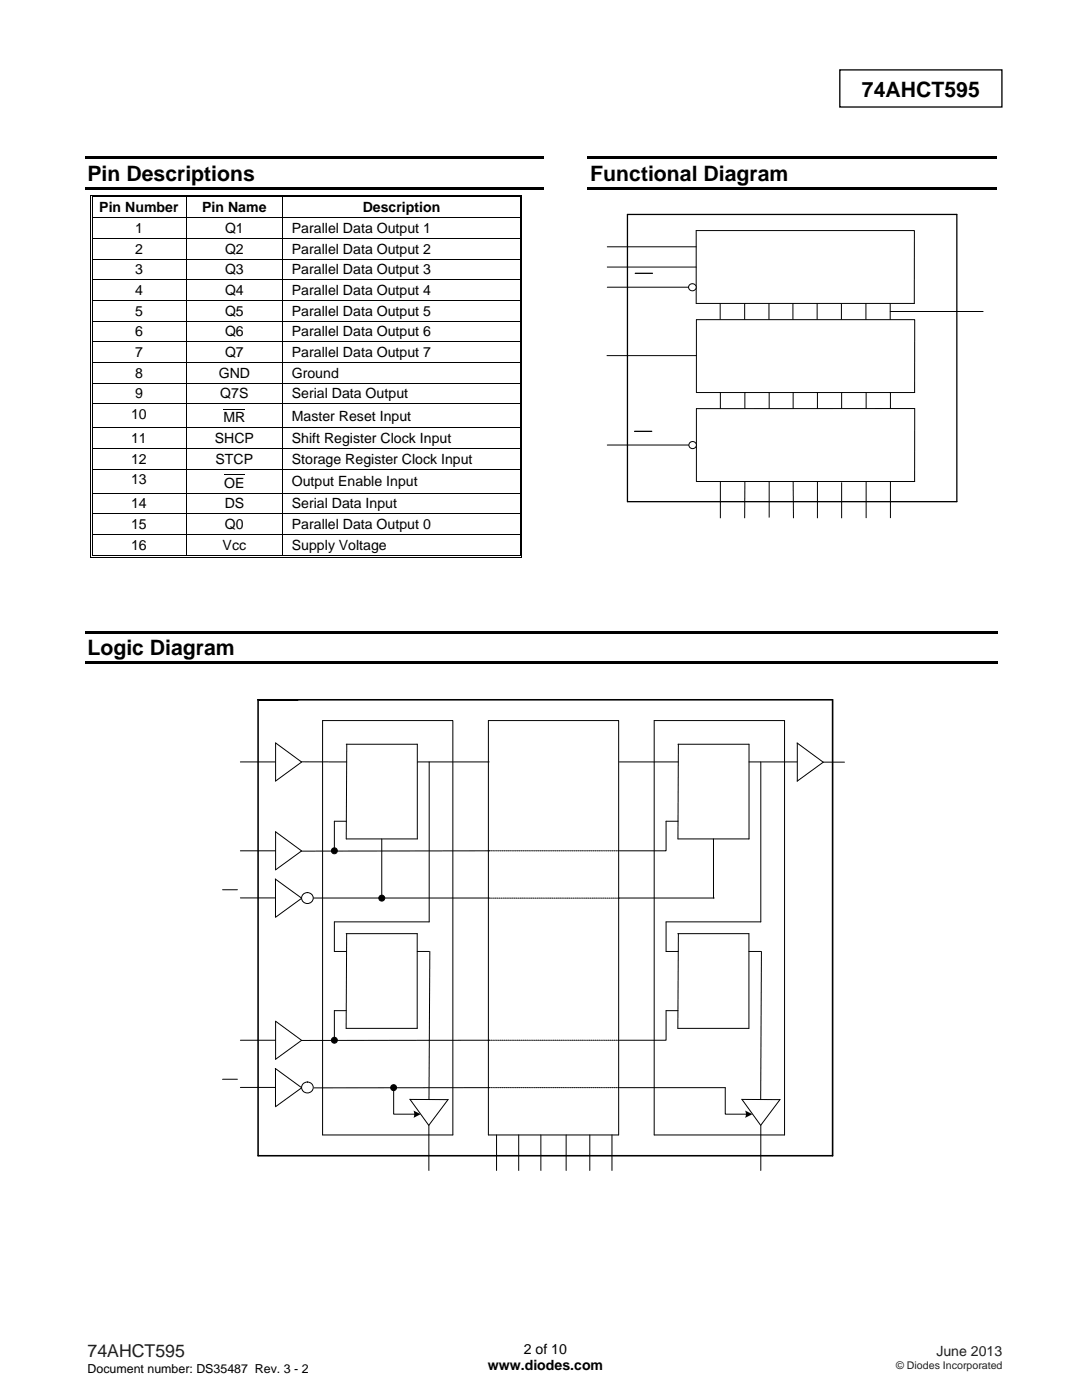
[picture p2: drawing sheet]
<svg xmlns="http://www.w3.org/2000/svg" width="216mm" height="279mm" viewBox="0 0 216 279" stroke-linecap="round" stroke-linejoin="round" font-family="sans-serif">
<path d="M167.6 13.9h32.3v7.5h-32.3zM125.2 42.8h65.7v57.3h-65.7zM126.8 54.5h3.4M126.6 86.1h3.4" fill="none" stroke="#000" stroke-width=".26"/>
<g fill="#000">
<path d="M16.9 31.2h91.6v.5h-91.6zM16.9 37.3h91.6v.5h-91.6zM18 38.9h.1v.5h-.1zM18 38.9h.5v.2h-.5zM18.3 39.2h.2v.2h-.2zM37.2 39.4h.2zM37.2 38.9h.5v.2h-.5zM37.2 39.2h.5v.2h-.5zM56.2 39.4h.2zM56.2 38.9h.5v.2h-.5zM56.2 39.2h.5v.2h-.5zM103.7 38.9h.5v.2h-.5z"/>
<path d="M103.7 39.2h.2v.2h-.2zM104 38.9h.2v.5h-.2zM117.3 31.2h81.7v.5h-81.7zM117.3 37.3h81.7v.5h-81.7zM18 43.3h.1v.2h-.1zM18 47.5h.1v.1h-.1zM18 51.6h.1v.2h-.1zM18 55.7h.1v.2h-.1zM18.3 43.3h.2v.2h-.2zM18.3 47.5h.2v.1h-.2zM18.3 51.6h.2v.2h-.2zM18.3 55.7h.2v.2h-.2z"/>
<path d="M103.7 43.3h.2v.2h-.2zM103.7 47.5h.2v.1h-.2zM103.7 51.6h.2v.2h-.2zM103.7 55.7h.2v.2h-.2zM104 43.3h.2v.2h-.2zM104 47.5h.2v.1h-.2zM104 51.6h.2v.2h-.2zM104 55.7h.2v.2h-.2zM18 59.9h.1v.1h-.1zM18 64h.1v.2h-.1zM18 68.1h.1v.2h-.1zM18 72.2h.1v.2h-.1z"/>
<path d="M18 76.4h.1v.1h-.1zM18.3 59.9h.2v.1h-.2zM18.3 64h.2v.2h-.2zM18.3 68.1h.2v.2h-.2zM18.3 72.2h.2v.2h-.2zM18.3 76.4h.2v.1h-.2zM103.7 59.9h.2v.1h-.2zM103.7 64h.2v.2h-.2zM103.7 68.1h.2v.2h-.2zM103.7 72.2h.2v.2h-.2zM103.7 76.4h.2v.1h-.2zM104 59.9h.2v.1h-.2z"/>
<path d="M104 64h.2v.2h-.2zM104 68.1h.2v.2h-.2zM104 72.2h.2v.2h-.2zM104 76.4h.2v.1h-.2zM18 80.5h.1v.2h-.1zM18 85.3h.1v.1h-.1zM18 89.4h.1v.2h-.1zM18 93.5h.1v.2h-.1zM18 98.4h.1v.1h-.1zM18.3 80.5h.2v.2h-.2zM18.3 85.3h.2v.1h-.2zM18.3 89.4h.2v.2h-.2z"/>
<path d="M18.3 93.5h.2v.2h-.2zM18.3 98.4h.2v.1h-.2zM103.7 80.5h.2v.2h-.2zM103.7 85.3h.2v.1h-.2zM103.7 89.4h.2v.2h-.2zM103.7 93.5h.2v.2h-.2zM103.7 98.4h.2v.1h-.2zM104 80.5h.2v.2h-.2zM104 85.3h.2v.1h-.2zM104 89.4h.2v.2h-.2zM104 93.5h.2v.2h-.2zM104 98.4h.2v.1h-.2z"/>
<path d="M18 102.5h.1v.2h-.1zM18 106.6h.1v.2h-.1zM18 111.1h.5v.2h-.5zM18.3 102.5h.2v.2h-.2zM18.3 106.6h.2v.2h-.2zM18.3 110.8h.2v.1h-.2zM37.2 110.8h.5v.1h-.5zM56.2 110.8h.5v.1h-.5zM103.7 102.5h.2v.2h-.2zM103.7 106.6h.2v.2h-.2zM103.7 111.1h.5v.2h-.5zM103.7 110.8h.2v.1h-.2z"/>
<path d="M104 102.5h.2v.2h-.2zM104 106.6h.2v.2h-.2zM104 110.8h.2v.5h-.2z"/>
</g>
<g fill="none" stroke="#000" stroke-width=".2">
<path d="M18.1 39.4v3.9M18.4 39.4v3.9M18.5 39h18.7M18.5 39.3h18.7M37.3 39.4v3.9M37.7 39h18.5M37.7 39.3h18.5M56.3 39.4v3.9M56.7 39h47M56.7 39.3h47M103.8 39.4v3.9M104.1 39.4v3.9"/>
<path d="M18.1 43.5v4M18.1 47.6v4M18.1 51.8v3.9M18.1 55.9v4M18.4 43.5v4M18.4 47.6v4M18.4 51.8v3.9M18.4 55.9v4M18.5 43.4h85.2M18.5 47.6h85.2M18.5 51.7h85.2M18.5 55.8h85.2"/>
<path d="M18.5 59.9h85.2M37.3 43.5v4M37.3 47.6v4M37.3 51.8v3.9M37.3 55.9v4M56.3 43.5v4M56.3 47.6v4M56.3 51.8v3.9M56.3 55.9v4M103.8 43.5v4M103.8 47.6v4M103.8 51.8v3.9"/>
<path d="M103.8 55.9v4M104.1 43.5v4M104.1 47.6v4M104.1 51.8v3.9M104.1 55.9v4M121.2 57.3h16.2M121.2 53.3h17.7M121.2 49.3h17.7M18.1 60v4M18.1 64.2v3.9M18.1 68.3v3.9M18.1 72.4v4"/>
<path d="M18.1 76.5v4M18.4 60v4M18.4 64.2v3.9M18.4 68.3v3.9M18.4 72.4v4M18.4 76.5v4M18.5 64.1h85.2M18.5 68.2h85.2M18.5 72.3h85.2M18.5 76.5h85.2M37.3 60v4M37.3 64.2v3.9"/>
<path d="M37.3 68.3v3.9M37.3 72.4v4M37.3 76.5v4M56.3 60v4M56.3 64.2v3.9M56.3 68.3v3.9M56.3 72.4v4M56.3 76.5v4M103.8 60v4M103.8 64.2v3.9M103.8 68.3v3.9M103.8 72.4v4"/>
<path d="M103.8 76.5v4M104.1 60v4M104.1 64.2v3.9M104.1 68.3v3.9M104.1 72.4v4M104.1 76.5v4M121.1 71h17.8M143.7 60.6v3.2M143.7 78.3v3.3M148.6 60.6v3.2M148.6 78.3v3.3M153.4 60.6v3.2"/>
<path d="M153.5 78.3v3.3M158.2 60.6v3.2M158.3 78.3v3.3M163 60.6v3.2M163.1 78.3v3.3M167.9 60.6v3.2M167.9 78.3v3.3M172.8 60.6v3.2M172.8 78.3v3.3M177.6 60.6v3.2M177.6 62.2h18.6M177.7 78.3v3.3"/>
<path d="M182.4 60.6l.1-14.6h-43.6v14.6h43.6M182.5 78.3v-14.5h-43.5v14.5h43.5M18.1 80.7v4.6M18.1 85.4v4M18.1 89.6v3.9M18.1 93.7v4.7M18.1 98.5v4M18.4 80.7v4.6M18.4 85.4v4M18.4 89.6v3.9M18.4 93.7v4.7M18.4 98.5v4"/>
<path d="M18.5 80.6h85.2M18.5 85.4h85.2M18.5 89.5h85.2M18.5 93.6h85.2M18.5 98.4h85.2M37.3 80.7v4.6M37.3 85.4v4M37.3 89.6v3.9M37.3 93.7v4.7M37.3 98.5v4M44.6 81.7h4.4M44.7 94.8h4.1"/>
<path d="M56.3 80.7v4.6M56.3 85.4v4M56.3 89.6v3.9M56.3 93.7v4.7M56.3 98.5v4M103.8 80.7v4.6M103.8 85.4v4M103.8 89.6v3.9M103.8 93.7v4.7M103.8 98.5v4M104.1 80.7v4.6M104.1 85.4v4"/>
<path d="M104.1 89.6v3.9M104.1 93.7v4.7M104.1 98.5v4M121.2 88.8h16.3M143.7 96.1v7.3M148.6 96.1v7.3M153.5 96.1v7.2M158.3 96.1v7.3M163.1 96.1v7.3M167.9 96.3v7.1M172.8 96.1v7.3M177.7 96.1v7.3"/>
<path d="M182.5 81.5l-43.5 .1v14.5h43.5M182.5 81.6v14.5M18.1 102.7v3.9M18.1 106.8v4.5M18.4 102.7v3.9M18.4 106.8v4M18.5 102.6h85.2M18.5 106.7h85.2M18.5 111.2h85.2M18.5 110.8h18.7M37.3 102.7v3.9M37.3 106.8v4"/>
<path d="M37.7 110.8h18.5M56.3 102.7v3.9M56.3 106.8v4M56.7 110.8h47M103.8 102.7v3.9M103.8 106.8v4M104.1 102.7v3.9M104.1 106.8v4"/>
</g>
<circle cx="138.2" cy="57.3" r=".74" fill="#fff"/>
<circle cx="138.2" cy="57.3" r=".74" fill="none" stroke="#000" stroke-width=".2"/>
<circle cx="138.2" cy="88.8" r=".73" fill="#fff"/>
<g fill="none" stroke="#000" stroke-width=".2">
<path d="M48 179.2h7M54.9 175.4l5.3 3.8M55 175.4v7.6M60.2 179.3l-5.2 3.8"/>
<circle cx="138.2" cy="88.8" r=".73"/>
</g>
<path d="M16.9 125.9h182.1v.5h-182.1zM16.9 132h182.1v.5h-182.1z" fill="#000"/>
<circle cx="61.3" cy="179.3" r="1.13" fill="#fff"/>
<g fill="none" stroke="#000" stroke-width=".2">
<path d="M48 152.1h6.9M55 148.3l5.2 3.8M55 148.3v7.6M60.1 152l9.1 .1M60.2 152.1l-5.2 3.8M69.2 148.5l-.1 18.9h14.2v-18.9h-14.2M83.3 152.1h14.3M85.6 152.1v31.9h-18.9v5.9h2.5M48 169.8h6.9M55 166l5.2 3.8M55 166v7.6M60.2 169.8l-5.2 3.8"/>
<path d="M62.6 179.2h35M69.1 163.9h-2.4v5.9M76.2 167.4v11.8M97.6 169.8l-37.5 .1M69.2 186.3l-.1 18.9h14.1v-18.9h-14.1M83.2 189.9h2.4M48 207.6h6.9M48 217h7M54.9 213.2l5.3 3.9M55 203.8l5.2 3.8M55 213.2v7.6M55 203.8v7.6"/>
<path d="M60.2 217.1l-5.2 3.8M69.1 201.7h-2.4v5.9M97.6 207.6h-37.4l-5.2 3.8"/>
<circle cx="61.3" cy="179.3" r="1.13"/>
</g>
<circle cx="61.3" cy="217.1" r="1.13" fill="#fff"/>
<g fill="none" stroke="#000" stroke-width=".2">
<path d="M64.4 143.8h26v82.7h-26zM97.5 143.8h25.9v82.7h-25.9zM123.6 152.1h11.7M130.5 143.8h26v82.7h-26zM135.4 148.5l-.1 18.9h14.2v-18.9h-14.2M149.5 152.1h9.5M151.8 152.1v31.9h-18.9v5.9h2.4M159 148.3l5.3 3.8h4.2M159.1 148.3v7.6M164.3 152.1l-5.3 3.8M44.4 177.6h3M123.6 179.2h18.9"/>
<path d="M135.3 163.9h-2.4v5.9h-9.3M142.4 167.4v11.8M85.8 189.9l-.2 29.5M135.4 186.3l-.1 18.9h14.1v-18.9h-14.1M149.4 189.9h2.4M151.9 189.9l-.1 29.5M44.4 215.4h3M78.5 217.1v5.3h4.3M89.4 219.5l-7.6-.1 3.7 5.2M89.4 219.4l-3.8 5.2v9M97.6 217.1h-34.9M123.6 217.1h21.1"/>
<path d="M135.3 201.7h-2.4v5.9h-9.3M144.7 217.1v5.3h4.3M148 219.4l3.8 5.2M148.1 219.4l7.5 .1M155.7 219.4l-3.9 5.2v9M99.1 226.5v7.1M103.5 226.5v7.1M107.9 226.5v7.1M113 226.5v7.1M117.7 226.5v7.1M122.1 226.5v7.1"/>
<circle cx="66.7" cy="169.8" r=".59"/>
<circle cx="76.2" cy="179.2" r=".6"/>
<circle cx="61.3" cy="217.1" r="1.13"/>
<circle cx="66.7" cy="207.6" r=".59"/>
<circle cx="78.5" cy="217.1" r=".59"/>
</g>
<g fill="#000">
<path d="M82.5 221.6l1.4 .8-1.4 .7a1.76 1.76 0 0 0 0-1.5z" fill-rule="evenodd"/>
<path d="M148.7 221.6l1.4 .8-1.4 .7a1.61 1.61 0 0 0 0-1.5z" fill-rule="evenodd"/>
<circle cx="66.7" cy="169.8" r=".59"/>
<circle cx="76.2" cy="179.2" r=".6"/>
<circle cx="66.7" cy="207.6" r=".59"/>
<circle cx="78.5" cy="217.1" r=".59"/>
</g>
<path d="M51.5 139.7v91h114.6v-91h-114.6h7.9" fill="none" stroke="#000" stroke-width=".32"/>
<path d="M123.4 169.8h-25.9M123.6 179.2h-26M123.4 207.6h-25.9M123.4 217.1h-25.9" fill="none" stroke="#000" stroke-width=".2" stroke-dasharray=".2 .2"/>
<g font-size="4.2">
<text x="172" y="19.3">74AHCT595</text>
<text x="17.5" y="36">Pin Descriptions</text>
<text x="117.8" y="36">Functional Diagram</text>
<text x="17.5" y="130.8">Logic Diagram</text>
</g>
<text font-size="3.5" fill="#231f20" x="17.5" y="270.9">74AHCT595</text>
<g font-size="2.8">
<text x="19.8" y="42.4">Pin Number</text>
<text x="26.9" y="46.5">1</text>
<text x="40.3" y="42.4">Pin Name</text>
<text x="44.9" y="46.5">Q1</text>
<text x="58.2" y="46.5">Parallel Data Output 1</text>
<text x="72.4" y="42.4">Description</text>
<text x="26.9" y="50.6">2</text>
<text x="44.9" y="50.6">Q2</text>
<text x="58.2" y="50.6">Parallel Data Output 2</text>
<text x="26.9" y="54.7">3</text>
<text x="26.9" y="58.9">4</text>
<text x="44.9" y="54.7">Q3</text>
<text x="44.9" y="58.9">Q4</text>
<text x="58.2" y="54.7">Parallel Data Output 3</text>
<text x="58.2" y="58.9">Parallel Data Output 4</text>
<text x="26.9" y="63">5</text>
<text x="44.9" y="63">Q5</text>
<text x="58.2" y="63">Parallel Data Output 5</text>
<text x="26.9" y="67.1">6</text>
<text x="26.9" y="71.2">7</text>
<text x="44.9" y="67.1">Q6</text>
<text x="44.9" y="71.2">Q7</text>
<text x="58.2" y="67.1">Parallel Data Output 6</text>
<text x="58.2" y="71.2">Parallel Data Output 7</text>
<text x="26.9" y="75.4">8</text>
<text x="43.6" y="75.4">GND</text>
<text x="58.2" y="75.4">Ground</text>
<text x="26.2" y="83.6">10</text>
<text x="26.9" y="79.5">9</text>
<text x="44" y="79.5">Q7S</text>
<text x="58.2" y="83.9">Master Reset Input</text>
<text x="58.2" y="79.5">Serial Data Output</text>
<text x="26.2" y="88.4">11</text>
<text x="42.9" y="88.4">SHCP</text>
<text x="44.6" y="84.3">MR</text>
<text x="58.2" y="88.4">Shift Register Clock Input</text>
<text x="26.2" y="92.5">12</text>
<text x="43" y="92.5">STCP</text>
<text x="58.2" y="92.5">Storage Register Clock Input</text>
<text x="26.2" y="96.7">13</text>
<text x="26.2" y="101.5">14</text>
<text x="44.7" y="97.4">OE</text>
<text x="44.8" y="101.5">DS</text>
<text x="58.2" y="101.5">Serial Data Input</text>
<text x="58.2" y="97">Output Enable Input</text>
<text x="26.2" y="105.6">15</text>
<text x="44.9" y="105.6">Q0</text>
<text x="58.2" y="105.6">Parallel Data Output 0</text>
<text x="26.2" y="109.7">16</text>
<text x="44.4" y="109.7">Vcc</text>
<text x="58.2" y="109.7">Supply Voltage</text>
<text x="97.3" y="273.5">www.diodes.com</text>
<text x="104.5" y="270.2">2 of 10</text>
</g>
<text font-size="2.8" fill="#231f20" x="186.8" y="270.6">June 2013</text>
<text font-size="2.5" x="17.5" y="274">Document number: DS35487 Rev. 3 - 2</text>
<text font-size="2.1" fill="#231f20" x="178.8" y="273.2">© Diodes Incorporated</text>
</svg>
